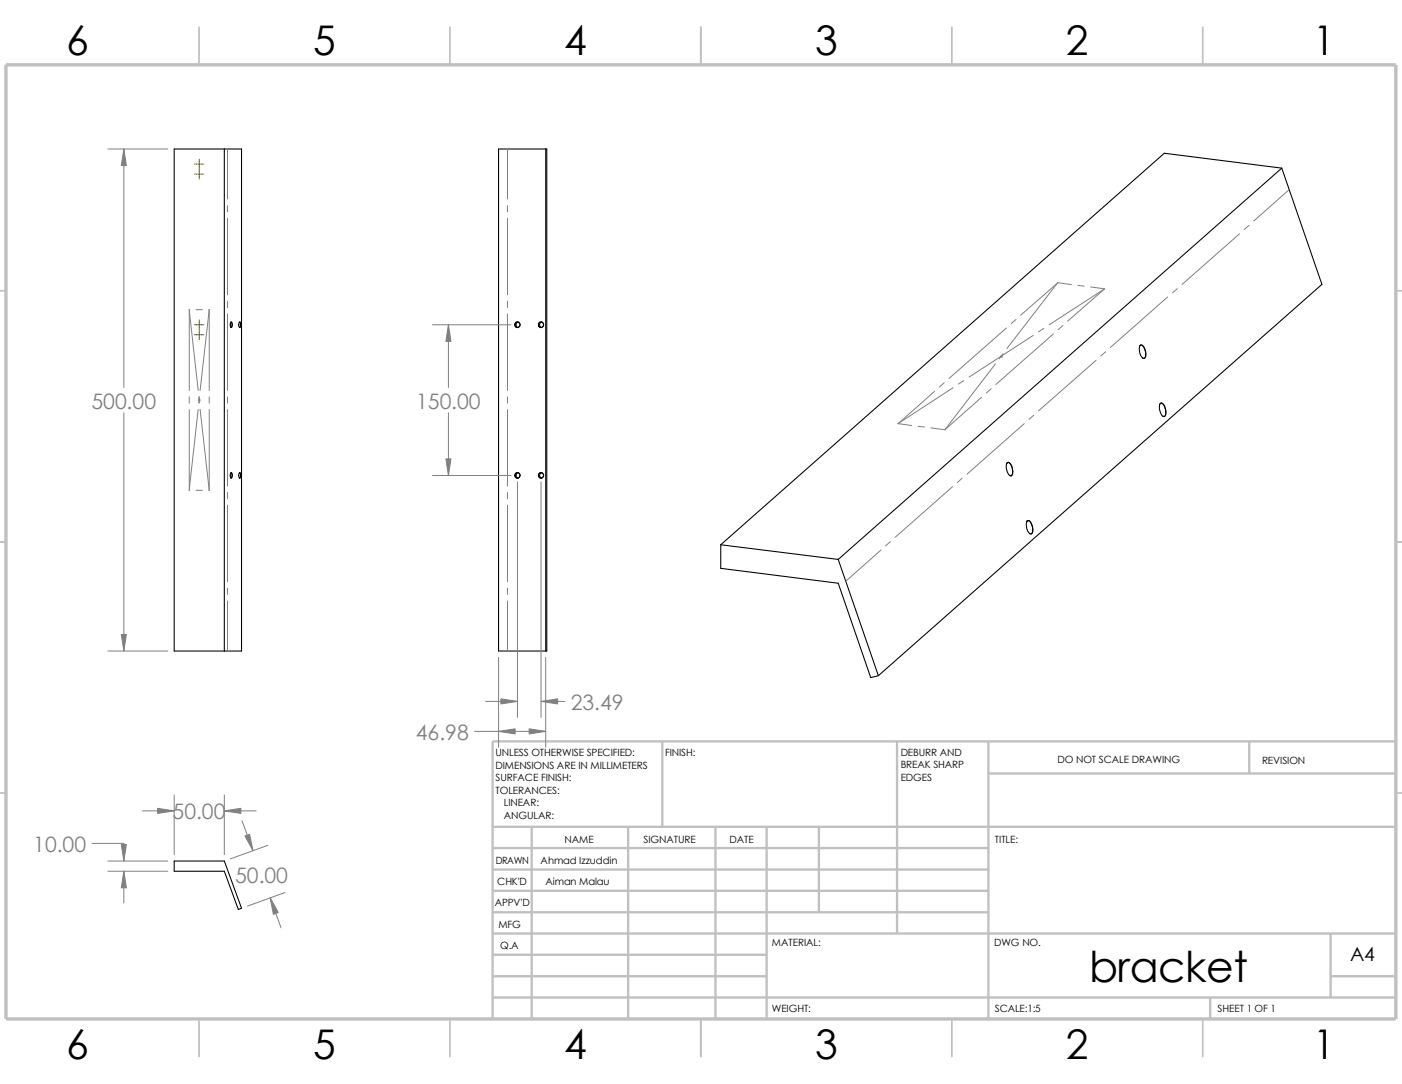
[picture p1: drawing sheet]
<svg xmlns="http://www.w3.org/2000/svg" width="279mm" height="216mm" viewBox="0 0 279 216" stroke-linecap="round" stroke-linejoin="round" font-family="sans-serif">
<g fill="none" stroke="#c0c0c0" stroke-width=".34">
<path d="M39.7 5.4v7.5M89.7 5.4v7.5M139.7 5.4v7.5M189.7 5.4v7.5M239.7 5.4v7.5M-.1 57.9h1.3M278.2 57.9h1.2M-.1 107.9h1.3M278.2 107.9h1.2M-.1 157.9h1.3M278.2 157.9h1.2M39.7 202.9v7.5"/>
<path d="M89.7 202.9v7.5M139.7 202.9v7.5M189.7 202.9v7.5M239.7 202.9v7.5"/>
</g>
<g fill="none" stroke="#c0c0c0" stroke-width=".47">
<path d="M132 147.7v17M178.8 147.7v38.2M197 147.7v55.2M197 154.1h81.2M249 147.7v6.4M278.2 147.7h-180v55.2M98.2 168.9h98.8M98.2 164.7h180M98.2 177.4h98.8M98.2 173.2h98.8M106 164.7v38.2M125.2 164.7v38.2"/>
<path d="M142.6 164.7v38.2M152.8 164.7v38.2M163.2 164.7v17M98.2 194.4h54.6M98.2 190.2h54.6M98.2 185.9h180M98.2 181.7h98.8M98.2 198.7h180M241.2 198.7v4.2M265.2 185.9v12.8M265.2 194.4h13"/>
</g>
<path d="M1.2 12.9h277v190h-277z" fill="none" stroke="#c0c0c0" stroke-width=".68" stroke-linecap="butt"/>
<g fill="none" stroke="#000" stroke-width=".21">
<path d="M34.7 29.7h13.4v100h-13.4zM44.7 29.7v100M99.4 29.7h9.6v100h-9.6zM108.8 29.7v100M255.4 33.5l8 23.1-88.4 78M255.4 33.5l-88.4 77.9M255.4 33.5l-23.4-3-88.4 78M46 64.2l.1-.1a.79 .79 0 0 1 0 1.1l-.2-.3zM46 64.2a.63 .63 0 0 1 0 1M47.7 64.2l.1-.1a.79 .79 0 0 1 0 1.1l-.2-.3zM47.7 64.2l.1-.1a.7 .7 0 0 1-.1 1.1M103.3 64.1a.57 .57 0 0 0-.5 .6 .57 .57 0 0 0 .5 .5"/>
<path d="M107.9 64.1a.57 .57 0 0 0-.4 .6 .57 .57 0 0 0 .4 .5M227.1 68.9l.4-.2a2.08 2.08 0 0 1 .5 2.7l-.3-.1M227.2 68.7h.3a1.97 1.97 0 0 1 .5 2.7 1.29 1.29 0 0 1-.9-1.5l-.1-.5zM46 94.2l.1-.1a.79 .79 0 0 1 0 1.2l-.2-.4zM46 94.1a.66 .66 0 0 1 0 1.1M47.7 94.2l.1-.1a.79 .79 0 0 1 0 1.2l-.2-.4zM47.7 94.1a.66 .66 0 0 1 0 1.1M103.3 94.1a.54 .54 0 0 0-.5 .6 .54 .54 0 0 0 .5 .5M107.9 94.1a.54 .54 0 0 0-.4 .6 .54 .54 0 0 0 .4 .5M200.7 92.2l.3-.1a2.19 2.19 0 0 1 .7 2.5l-.2 .2a2.05 2.05 0 0 1-.8-2.6zM200.7 92.2l-.1 .1M200.7 92.2l.3-.1a2.07 2.07 0 0 1 .5 2.7l-.3-.1"/>
<path d="M231.1 80.5l.3-.2a2.03 2.03 0 0 1 .6 2.7l-.3-.1M231.3 80.3h.2a2.19 2.19 0 0 1 .7 2.5l-.2 .2a1.98 1.98 0 0 1-.9-2.4zM143.6 108.5l23.4 2.9M143.6 108.5v4.7l23.4 3 6.5 18.8 1.5-.4M167 111.4l8 23.2M204.6 103.9l.3-.2a2.08 2.08 0 0 1 .6 2.6h-.3M204.7 103.7h.2a1.97 1.97 0 0 1 .6 2.6 1.7 1.7 0 0 1-1-1.9zM34.7 171.5h10l3.4 9.4-.6 .2-2.8-7.6h-10z"/>
<circle cx="103.1" cy="64.7" r=".52"/>
<circle cx="103.2" cy="64.7" r=".54"/>
<circle cx="107.8" cy="64.7" r=".52"/>
<circle cx="107.9" cy="64.7" r=".54"/>
<circle cx="103.1" cy="94.7" r=".53"/>
<circle cx="107.8" cy="94.7" r=".53"/>
</g>
<g fill="none" stroke="#808080" stroke-width=".2">
<path d="M21.5 29.7h11.9M24.7 29.7v47.5M45.3 29.7v10M101.1 29.7v10M256.9 37.8l-7 6.2M45.3 40.9v1.3M45.3 43.5v15.2M45.3 60v1.3M101.1 40.9v1.3M101.1 43.5v15.2M101.1 60v1.3M210.8 56.3l2.7 .4"/>
<path d="M214.8 56.9l1.3 .1M217.3 57.1l2.8 .4M220.1 57.5l-11 7.2M220.1 57.5l-7.3 6.5M232.7 59.1l-11.4 10.1M234.6 57.5l-.9 .8M247 46.6l-11.4 10M248.9 44.9l-1 .8M37.7 61.6l1.8 16.2M37.7 79v1.3M37.8 61.7l-.1 16.1M39.1 61.7h1.2"/>
<path d="M39.6 79.7h.3M39.6 79.5l.3 .3M39.6 79l.2 1.3M39.7 79.5v.3M39.8 79l-.2 1.3M39.8 79.5l-.3 .3M41.6 61.7h.1M41.7 61.7l-1.8 16.1M41.7 61.7v16.1M41.7 79v1.3M45.3 62.5v15.3M45.3 79v1.3"/>
<path d="M86.2 64.7h15.7M89.4 64.7v12.5M101.1 62.5v15.3M101.1 79v1.3M186.3 77.9l-7.4 6.5M188.2 76.2l-1 .9M189.9 77.2l-11 7.2M192.1 75.8l-1.1 .7M195.6 79.1l-7.3 6.5M197.5 77.4l-.9 .9M198.4 72.5l-10.1 13.1M199.4 71h.3"/>
<path d="M199.4 70.9l.3 .3M199.6 70.9v.3M199.7 70.9l-.3 .3M199.9 70.4l-.8 1.1M200.6 65.3l-11.5 10.1M202.5 63.6l-1 .9M203.4 62.8l7.4-6.5-10.1 13.1M205.9 66.8l-12.8 8.3M208 65.4l-1 .7M209.9 66.5l-11.4 10.1M211.8 64.8l-.9 .9M218.4 71.8l-11.4 10"/>
<path d="M220.3 70.1l-.9 .8M24.7 82.2v47.5M37.7 81.6v16.1M37.7 97.7h.1M39.1 97.7h1.2M39.5 81.5l-1.8 16.2M39.9 81.5l1.8 16.2M41.6 97.7h.1M41.7 81.6v16.1M45.3 81.6v15.2M45.3 98.1v1.3M86.2 94.7h15.7"/>
<path d="M89.4 82.2v12.5M101.1 81.6v15.2M101.1 98.1v1.3M103.1 96v46.9M107.8 96v46.9M178.9 84.4l2.8 .4M183 84.9l1.2 .1M185.5 85.2l2.8 .4M189.8 96.9l-11.4 10.1M191.7 95.2l-.9 .9M204.1 84.4l-11.4 10M206 82.7l-.9 .8"/>
<path d="M45.3 100.6v15.3M45.3 117.1v1.3M45.3 119.7v10M101.1 100.6v15.3M101.1 117.1v1.3M101.1 119.7v10M175.6 109.6l-7.1 6.2M177.5 107.9l-1 .8M21.5 129.7h11.9M96.8 139.7h6.3M99.4 130.9v17.9M107.8 139.7h4.8"/>
<path d="M108.8 130.9v17.9M34.7 158.3v11.9M44.7 158.3v11.9M94.6 145.7h14.2M18.3 168h6.4v3.5M21.5 171.5h11.9M21.5 173.5h11.9M24.7 173.5v6.4M28.4 161.5h6.3M44.7 161.5h6.4M48.2 163.4l2.2 6M53.4 168.4l-7.5 2.7"/>
<path d="M53.8 178.8l2.2 6M56.8 177.8l-7.5 2.7"/>
</g>
<path d="M38.7 34.7h1.9M38.7 32.7h1.9M39.7 31.7v2M39.7 33.7v1.9M38.7 66.7h1.9M38.7 64.7h1.9M39.7 63.7v2M39.7 65.7v1.9" fill="none" stroke="#808000" stroke-width=".2"/>
<g fill="#808080" stroke="#808080" stroke-width=".2">
<path d="M24.2 126.4h1l-.5 3.3z"/>
<path d="M24.7 29.7l.5 3.3h-1z"/>
<path d="M31.4 161l3.3 .5-3.3 .5z"/>
<path d="M44.7 161.5l3.3-.5v1z"/>
<path d="M48.8 166.5l.9-.3 .7 3.2z"/>
<path d="M53.8 178.8l1.7 2.9-1 .4z"/>
<path d="M24.2 168.2h1l-.5 3.3z"/>
<path d="M24.7 173.5l.5 3.3h-1z"/>
<path d="M89.4 64.7l.5 3.3h-1z"/>
<path d="M88.9 91.4h1l-.5 3.3z"/>
<path d="M99.4 145.7l3.3-.5v1z"/>
<path d="M105.5 145.2l3.3 .5-3.3 .5z"/>
<path d="M99.8 139.2l3.3 .5-3.3 .5z"/>
<path d="M107.8 139.7l3.3-.5v1z"/>
</g>
<text font-size="8.5" x="217" y="195.7">bracket</text>
<g font-size="8.1">
<text x="13.2" y="10.9">6</text>
<text x="62.4" y="10.9">5</text>
<text x="112.4" y="10.9">4</text>
<text x="162.4" y="10.9">3</text>
<text x="212.4" y="10.9">2</text>
<text x="261.7" y="10.9">1</text>
<text x="13.2" y="210.9">6</text>
<text x="62.4" y="210.9">5</text>
<text x="112.4" y="210.9">4</text>
<text x="162.4" y="210.9">3</text>
<text x="212.4" y="210.9">2</text>
<text x="261.7" y="210.9">1</text>
</g>
<g font-size="4.2" fill="#808080">
<text x="18.2" y="81.4">500.00</text>
<text x="82.9" y="81.4">150.00</text>
<text x="113.7" y="141.4">23.49</text>
<text x="82.9" y="147.4">46.98</text>
<text x="34.4" y="163.2">50.00</text>
<text x="6.6" y="169.6">10.00</text>
<text x="46.9" y="175.8">50.00</text>
</g>
<text font-size="3.9" x="269.1" y="191.5">A4</text>
<g font-size="2">
<text x="98.8" y="150.6">UNLESS OTHERWISE SPECIFIED:</text>
<text x="98.8" y="153.1">DIMENSIONS ARE IN MILLIMETERS</text>
<text x="98.8" y="155.6">SURFACE FINISH:</text>
<text x="132.5" y="150.6">FINISH:</text>
<text x="179.5" y="155.5">EDGES</text>
<text x="179.5" y="150.5">DEBURR AND</text>
<text x="179.5" y="153">BREAK SHARP</text>
<text x="210.8" y="151.9">DO NOT SCALE DRAWING</text>
<text x="251.5" y="152.1">REVISION</text>
<text x="98.8" y="158.1">TOLERANCES:</text>
<text x="100.4" y="160.6">LINEAR:</text>
<text x="100.4" y="163.1">ANGULAR:</text>
<text x="112.5" y="168">NAME</text>
<text x="128.2" y="167.9">SIGNATURE</text>
<text x="145.4" y="167.9">DATE</text>
<text x="198.3" y="167.9">TITLE:</text>
<text x="98.8" y="172.1">DRAWN</text>
<text x="107.7" y="172.1">Ahmad Izzuddin</text>
<text x="99.1" y="176.3">CHK'D</text>
<text x="108.7" y="176.3">Aiman Malau</text>
<text x="98.6" y="180.4">APPV'D</text>
<text x="99.3" y="184.8">MFG</text>
<text x="99.7" y="189">Q.A</text>
<text x="153.8" y="188.5">MATERIAL:</text>
<text x="198.1" y="188.5">DWG NO.</text>
<text x="153.8" y="201.5">WEIGHT:</text>
<text x="198.2" y="201.6">SCALE:1:5</text>
<text x="242.7" y="201.6">SHEET 1 OF 1</text>
</g>
</svg>
